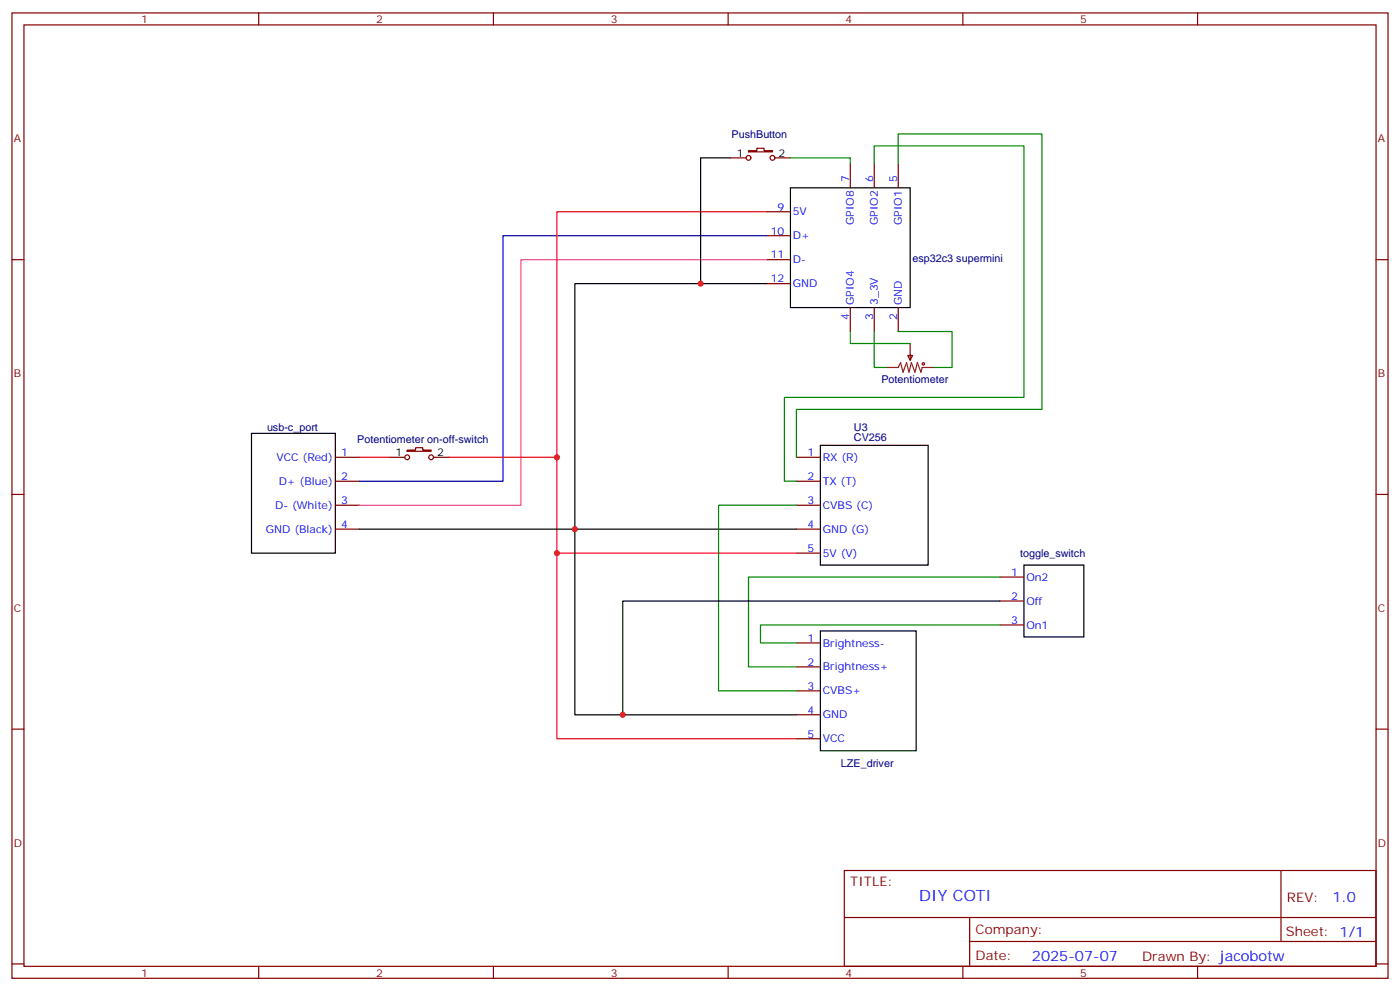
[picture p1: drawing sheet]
<svg xmlns="http://www.w3.org/2000/svg" width="412mm" height="292mm" viewBox="0 0 412 292" stroke-linecap="round" stroke-linejoin="round" font-family="sans-serif">
<g fill="none" stroke="#870000" stroke-width=".35">
<path d="M3.5 3.8h405.4v284.3h-405.4zM7.1 7.3h398.2v277.3h-398.2zM76.2 3.8v3.5M145.3 3.8v3.5M214.5 3.8v3.5M283.6 3.8v3.5M352.8 3.8v3.5M215.2 46.5h4.6M220.5 44.4h2.5v-.7h2.1v.7h2.4v.3h-7zM228.2 46.5h4.6M250.5 48.3v7M257.5 48.3v7"/>
<path d="M264.6 48.3v7M3.5 76.5h3.6M225.8 76.5h7M225.8 62.4h7M225.8 69.4h7M405.3 76.5h3.6M225.8 83.5h7M250.5 90.6v7M257.5 90.6v7M264.6 90.6v7M267.4 104.7h1.4l-.7 1.4zM268.1 101.2v4.9"/>
<path d="M98.8 134.7h7M114.7 134.7h4.5M119.9 132.6h2.5v-.7h2.1v.7h2.5v.3h-7.1zM127.7 134.7h4.6M234.6 134.7h7.1M3.5 145.6h3.6M98.8 141.7h7M98.8 148.8h7M98.8 155.9h7M234.6 141.7h7.1M234.6 148.8h7.1M234.6 155.9h7.1"/>
<path d="M405.3 145.6h3.6M234.6 162.9h7.1M294.6 170h7M294.6 177h7M234.6 189.4h7.1M234.6 196.4h7.1M294.6 184.1h7M3.5 214.8h3.6M234.6 203.5h7.1M234.6 210.5h7.1M234.6 217.6h7.1M405.3 214.8h3.6"/>
<path d="M248.7 256.4h156.6v28.2h-156.6zM377.3 256.4v20.9M248.7 270.2h156.5M285.6 277.3h119.6M285.6 270.2v14.2M3.5 283.9h3.6M76.2 284.6v3.5M145.3 284.6v3.5M214.5 284.6v3.5M283.6 284.6v3.5M352.8 284.6v3.5M405.3 283.9h3.6"/>
<circle cx="220.5" cy="46.5" r=".71"/>
<circle cx="227.5" cy="46.5" r=".71"/>
<circle cx="119.9" cy="134.7" r=".71"/>
<circle cx="127" cy="134.7" r=".71"/>
</g>
<path d="M215.2 46.5h-8.8v37M232.8 55.3h35.3v35.3h-35.3zM225.8 83.5h-56.5v127h65.3M74.1 127.6h24.7v35.3h-24.7zM241.7 131.2h31.7v35.2h-31.7zM105.8 155.9h128.8M294.6 177h-111.2v33.5M301.6 166.4h17.7v21.2h-17.7zM241.7 185.8h28.2v35.3h-28.2z" fill="none" stroke="#000" stroke-width=".35"/>
<path d="M225.8 62.4h-61.8v72.3h-31.7M105.8 134.7h8.9M164 134.7v82.9h70.6M164 162.9h70.6" fill="none" stroke="#f00" stroke-width=".35"/>
<path d="M225.8 69.4h-77.6v72.3h-42.4" fill="none" stroke="#00c" stroke-width=".35"/>
<path d="M225.8 76.5h-72.3v72.3h-47.7" fill="none" stroke="#f39" stroke-width=".35"/>
<circle cx="272" cy="107.2" r=".35" fill="none" stroke="#a10000" stroke-width=".35"/>
<path d="M261.1 108.2h3.5l.7-1.4 .7 2.8 1.1-2.8 .7 2.8 .7-2.8 1 2.8 .7-2.8 1.1 2.8 .3-1.4h3.6" fill="none" stroke="#8c2424" stroke-width=".35"/>
<path d="M232.8 46.5h17.7v1.8M257.5 48.3v-5.3h44.1v74.1h-70.5v24.6h3.5M264.6 48.3v-8.9h42.3v81.2h-72.3v14.1M250.5 97.6v3.6h17.6M257.5 97.6v10.6h3.6M264.6 97.6h15.9v10.6h-5.3M234.6 148.8h-22.9v54.7h22.9M294.6 170h-74.1v26.4h14.1M294.6 184.1h-70.6v5.3h10.6" fill="none" stroke="#008700" stroke-width=".35"/>
<g fill="#c00">
<circle cx="164" cy="162.9" r=".88"/>
<circle cx="169.3" cy="155.9" r=".88"/>
<circle cx="164" cy="134.7" r=".88"/>
<circle cx="206.4" cy="83.5" r=".88"/>
<circle cx="183.4" cy="210.5" r=".88"/>
</g>
<text font-size="4.6" fill="#00f" x="270.8" y="265.4">DIY COTI</text>
<g font-size="4.2" fill="#00f">
<text x="392.5" y="265.7">1.0</text>
<text x="304" y="283">2025-07-07</text>
</g>
<g font-size="3.9" fill="#800">
<text x="250.5" y="261">TITLE:</text>
<text x="379.1" y="265.7">REV:</text>
<text x="287.4" y="275.2">Company:</text>
<text x="378.7" y="275.8">Sheet: 1/1</text>
<text x="287.4" y="282.9">Date:</text>
<text x="336.4" y="282.9">Drawn By: jacobotw</text>
</g>
<g font-size="3.2" fill="#800">
<text x="41.6" y="6.8">1</text>
<text x="110.8" y="6.8">2</text>
<text x="179.9" y="6.8">3</text>
<text x="249.1" y="6.8">4</text>
<text x="318.2" y="6.8">5</text>
<text x="4.1" y="41.9">A</text>
<text x="405.9" y="41.9">A</text>
<text x="4.1" y="111.1">B</text>
<text x="405.9" y="111.1">B</text>
<text x="4.1" y="180.2">C</text>
<text x="405.9" y="180.2">C</text>
<text x="4.1" y="249.3">D</text>
<text x="405.9" y="249.3">D</text>
<text x="41.6" y="287.6">1</text>
<text x="110.8" y="287.6">2</text>
<text x="179.9" y="287.6">3</text>
<text x="249.1" y="287.6">4</text>
<text x="318.2" y="287.6">5</text>
</g>
<g font-size="3.2" fill="#000080">
<text x="215.5" y="40.7">PushButton</text>
<text x="268.8" y="77.3">esp32c3 supermini</text>
<text x="259.6" y="112.9">Potentiometer</text>
<text x="78.7" y="127">usb-c_port</text>
<text x="105.2" y="130.5">Potentiometer on-off-switch</text>
<text x="251.5" y="130">CV256</text>
<text x="251.5" y="126.9">U3</text>
<text x="300.5" y="164.1">toggle_switch</text>
<text x="247.7" y="225.8">LZE_driver</text>
</g>
<g font-size="3.2">
<text x="217.1" y="46.1">1</text>
<text x="229.3" y="46.1">2</text>
<text x="116.5" y="134.3">1</text>
<text x="128.8" y="134.3">2</text>
</g>
<g font-size="3.2" fill="#00f">
<text x="250.1" y="53.6" transform="rotate(-90 250.1 53.6)">7</text>
<text x="257.2" y="53.6" transform="rotate(-90 257.2 53.6)">6</text>
<text x="264.2" y="53.6" transform="rotate(-90 264.2 53.6)">5</text>
<text x="229.1" y="62">9</text>
<text x="233.5" y="63.4">5V</text>
<text x="227" y="69.1">10</text>
<text x="233.5" y="70.5">D+</text>
<text x="251.5" y="66.2" transform="rotate(-90 251.5 66.2)">GPIO8</text>
<text x="258.6" y="66.2" transform="rotate(-90 258.6 66.2)">GPIO2</text>
<text x="265.6" y="66.2" transform="rotate(-90 265.6 66.2)">GPIO1</text>
<text x="227" y="76.1">11</text>
<text x="233.5" y="77.5">D-</text>
<text x="227" y="83.2">12</text>
<text x="233.5" y="84.6">GND</text>
<text x="251.5" y="89.9" transform="rotate(-90 251.5 89.9)">GPIO4</text>
<text x="258.6" y="89.9" transform="rotate(-90 258.6 89.9)">3_3V</text>
<text x="265.6" y="89.9" transform="rotate(-90 265.6 89.9)">GND</text>
<text x="250.1" y="94.4" transform="rotate(-90 250.1 94.4)">4</text>
<text x="257.2" y="94.4" transform="rotate(-90 257.2 94.4)">3</text>
<text x="264.2" y="94.4" transform="rotate(-90 264.2 94.4)">2</text>
<text x="81.4" y="135.7">VCC (Red)</text>
<text x="100.5" y="134.3">1</text>
<text x="237.9" y="134.3">1</text>
<text x="242.4" y="135.7">RX (R)</text>
<text x="82.1" y="142.8">D+ (Blue)</text>
<text x="100.5" y="141.4">2</text>
<text x="237.9" y="141.4">2</text>
<text x="242.4" y="142.8">TX (T)</text>
<text x="81" y="149.9">D- (White)</text>
<text x="100.5" y="148.4">3</text>
<text x="237.9" y="148.4">3</text>
<text x="242.4" y="149.9">CVBS (C)</text>
<text x="100.5" y="155.5">4</text>
<text x="237.9" y="155.5">4</text>
<text x="78.3" y="156.9">GND (Black)</text>
<text x="242.4" y="156.9">GND (G)</text>
<text x="237.9" y="162.6">5</text>
<text x="242.4" y="164">5V (V)</text>
<text x="297.8" y="169.6">1</text>
<text x="302.3" y="171">On2</text>
<text x="297.8" y="176.7">2</text>
<text x="302.3" y="178.1">Off</text>
<text x="297.8" y="183.7">3</text>
<text x="302.3" y="185.1">On1</text>
<text x="237.9" y="189">1</text>
<text x="242.4" y="190.4">Brightness-</text>
<text x="237.9" y="196.1">2</text>
<text x="242.4" y="197.5">Brightness+</text>
<text x="237.9" y="203.1">3</text>
<text x="242.4" y="204.5">CVBS+</text>
<text x="237.9" y="210.2">4</text>
<text x="242.4" y="211.6">GND</text>
<text x="237.9" y="217.2">5</text>
<text x="242.4" y="218.7">VCC</text>
</g>
</svg>
